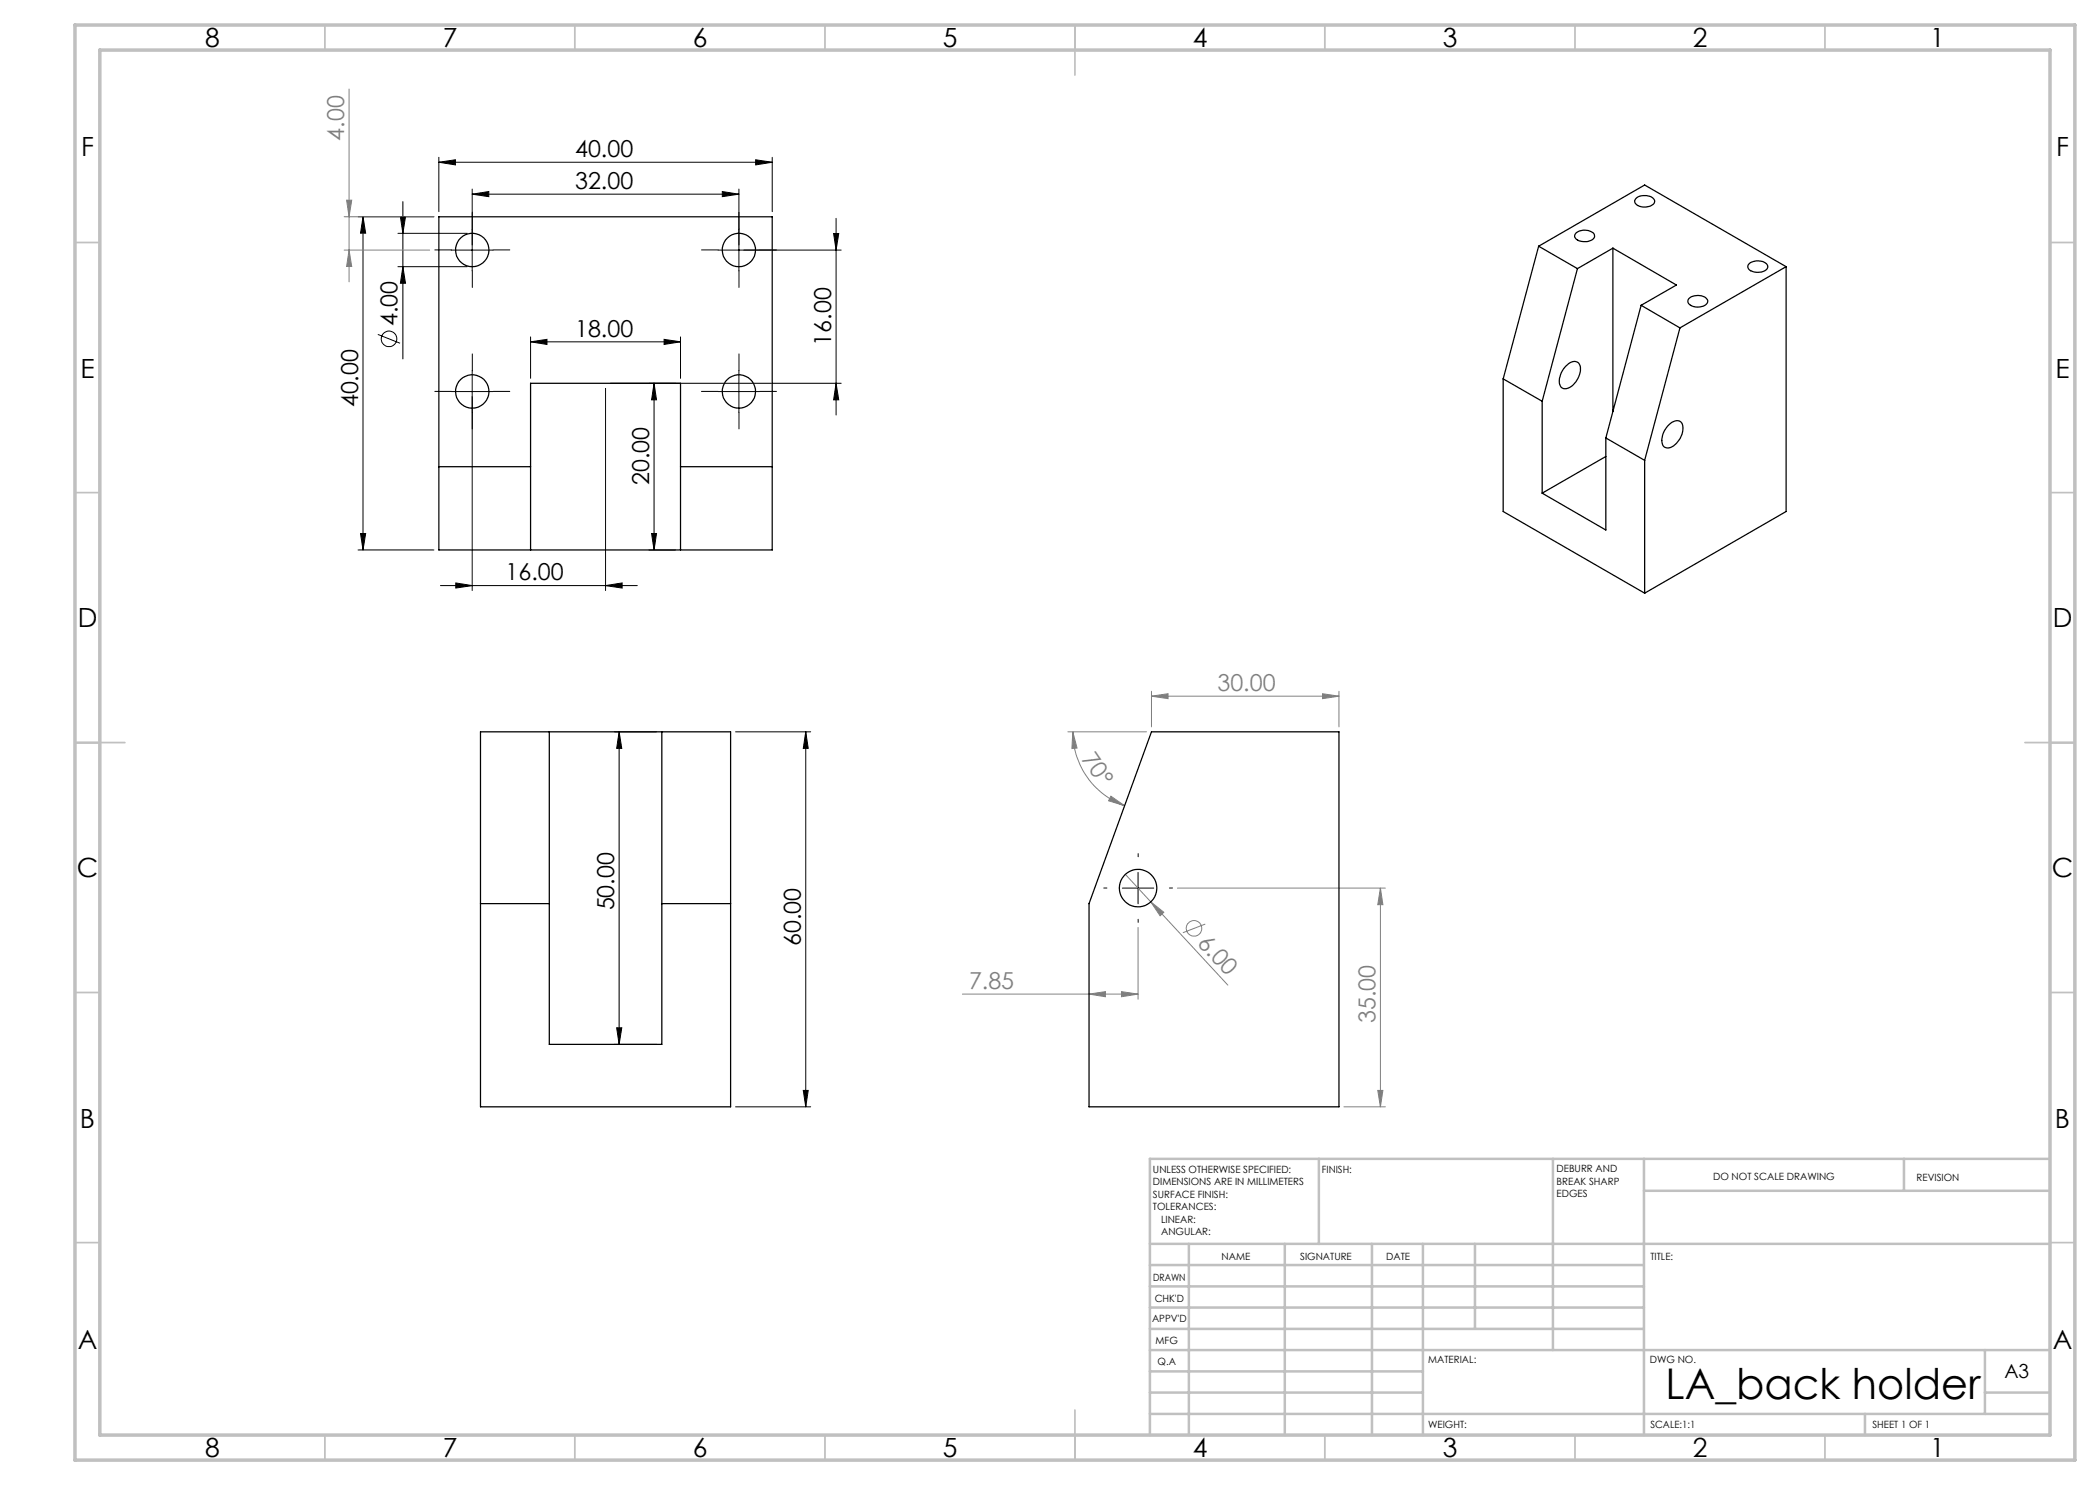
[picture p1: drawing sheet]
<svg xmlns="http://www.w3.org/2000/svg" width="420mm" height="297mm" viewBox="0 0 420 297" stroke-linecap="round" stroke-linejoin="round" font-family="sans-serif">
<g fill="none" stroke="#000" stroke-width=".2">
<path d="M87.8 32.5l3.3-.5v1zM87.8 31.5v10.8M87.8 32.5h66.6M94.4 38.8l3.4-.5v1zM94.4 37.8v16.4M94.4 38.8h53.4M144.5 38.3l3.3 .5-3.3 .5zM147.8 37.8v16.4M151.1 32l3.3 .5-3.3 .5zM154.4 31.5v10.8M71.6 43.4h15.2M72.6 43.4l.5 3.2h-1z"/>
<path d="M72.6 43.4v66.6M79.6 53.3h13.9M79.6 46.7h13.9M80.1 43.4h1l-.5 3.3zM80.6 53.3l.5 3.4h-1zM80.6 40.3v31.5M90.3 50h8.3M166.7 46.7h1l-.5 3.3zM167.2 43.7v39.3M168.2 50h-24.6M75.6 66.9l4.4 1.7M90.3 78.3h8.3"/>
<path d="M94.4 74.1v44M106.1 68.4l3.3-.5v1zM106.1 67.4v8.3M106.1 68.4h30M121.1 77.7v40.4M122.1 76.7h46.1M130.8 76.7l.5 3.3h-1zM130.8 76.7v33.3M132.8 67.9l3.3 .5-3.3 .5zM136.1 67.4v8.3M143.6 78.3h8.3M147.8 74.1v8.4"/>
<path d="M167.2 76.7l.5 3.3h-1zM71.6 110h15.2M72.1 106.7h1l-.5 3.3zM88.1 117.1h39.4M91.2 116.6l3.2 .5-3.2 .5zM121.1 117.1l3.3-.5v1zM129.8 110h5.3M130.3 106.7h1l-.5 3.3zM122.8 146.4h8.6M123.8 146.4l.6 3.3h-1.1zM123.8 146.4v62.5M147.1 146.4h15"/>
<path d="M161.1 146.4l.5 3.3h-.9zM161.1 146.4v75M224.5 177.6h6.3M227.6 174.5v6.3M122.8 208.9h8.6M123.3 205.6h1.1l-.6 3.3zM160.7 218.1h.9l-.5 3.3zM147.1 221.4h15"/>
<circle cx="77.8" cy="67.8" r="1.56"/>
</g>
<g fill="none" stroke="#808080" stroke-width=".2">
<path d="M69.8 17.8v38.6M68.8 43.4h18M68.8 50h17.1M69.3 40h1l-.5 3.4zM69.8 50l.5 3.3h-1zM230.3 139.2l3.3-.5v1zM230.3 138.3v7.1M230.3 139.2h37.5M264.5 138.7l3.3 .5-3.3 .5zM267.8 138.3v7.1M213.6 146.4h15.7M214.6 146.4l.8 3.2-1 .1z"/>
<path d="M214.6 146.4a15.7 15.7 0 0 0 10.3 14.7M222.2 159.2l2.7 1.9-3.2-.9zM225.1 174.9l20.5 22.1M235.5 177.6h41.6M276.1 177.6v43.8M276.1 177.6l.5 3.3h-1zM192.5 198.8h35.1M217.8 198.8l3.3-.5v1.1zM224.3 198.3l3.3 .5-3.3 .6zM227.6 185.5v14.3M230.2 180.4l2.6 2.1-.8 .7zM241.1 184.8l-4.5 1.7"/>
<path d="M275.6 218.1h1l-.5 3.3zM268.8 221.4h8.3"/>
<circle cx="238.8" cy="185.7" r="1.55"/>
</g>
<g fill="none" stroke="#000" stroke-width=".2" stroke-dasharray="15.2 1.3 1.3 1.3">
<path d="M90.3 50h-3.3M94.5 45.8v-3.3M94.5 54.2v3.3M98.6 50h3.4M143.6 50h-3.3M147.8 45.8v-3.3M147.8 54.2v3.3M152 50h3.3M90.3 78.3h-3.3M94.5 74.1v-3.3M98.6 78.3h3.4M143.6 78.3h-3.3"/>
<path d="M147.8 74.1v-3.3M152 78.3h3.3M94.5 82.4v3.4M147.8 82.4v3.4M221.4 177.6h-.6M227.6 171.4v-.7M233.9 177.6h.6M227.6 183.9v.6"/>
</g>
<g fill="none" stroke="#c0c0c0" stroke-width=".35">
<path d="M65 5v5M115 5v5M165 5v5M215 5v10M265 5v5M315 5v5M365 5v5M15 48.5h5M410 48.5h5M15 98.5h5M410 98.5h5M15 148.5h10"/>
<path d="M405 148.5h10M15 198.5h5M410 198.5h5M15 248.5h5M410 248.5h5M65 287v5M115 287v5M165 287v5M215 282v10M265 287v5M315 287v5M365 287v5"/>
</g>
<g fill="none" stroke="#c0c0c0" stroke-width=".5">
<path d="M263.8 231.8v17M310.6 231.8v38.2M328.8 231.8v55.2M328.8 238.2h81.2M380.8 231.8v6.4M410 231.8h-180v55.2M230 248.8h180M230 257.3h98.8M230 253h98.8M237.8 248.8v38.2M257 248.8v38.2M274.4 248.8v38.2"/>
<path d="M284.6 248.8v38.2M295 248.8v17M230 265.8h98.8M230 261.5h98.8M230 278.5h54.6M230 274.3h54.6M230 270h180M397 278.5h13M397 270v12.8M230 282.8h180M373 282.8v4.2"/>
</g>
<path d="M15 5h400v287h-400zM20 10h390v277h-390z" fill="none" stroke="#c0c0c0" stroke-width=".7"/>
<g fill="#000">
<path d="M87.8 32.5l3.3-.5v1zM151.1 32l3.3 .5-3.3 .5zM94.4 38.8l3.4-.5v1zM144.5 38.3l3.3 .5-3.3 .5z"/>
<path d="M80.6 53.3l.5 3.4h-1zM80.1 43.4h1l-.5 3.3zM167.2 76.7l.5 3.3h-1zM166.7 46.7h1l-.5 3.3z"/>
<path d="M132.8 67.9l3.3 .5-3.3 .5zM106.1 68.4l3.3-.5v1z"/>
<path d="M121.1 117.1l3.3-.5v1zM91.2 116.6l3.2 .5-3.2 .5z"/>
<path d="M130.3 106.7h1l-.5 3.3zM130.8 76.7l.5 3.3h-1z"/>
<path d="M161.1 146.4l.5 3.3h-.9zM160.7 218.1h.9l-.5 3.3zM123.8 146.4l.6 3.3h-1.1zM123.3 205.6h1.1l-.6 3.3zM72.6 43.4l.5 3.2h-1zM72.1 106.7h1l-.5 3.3z"/>
</g>
<g fill="#808080">
<path d="M230.2 180.4l2.6 2.1-.8 .7z"/>
<path d="M264.5 138.7l3.3 .5-3.3 .5zM230.3 139.2l3.3-.5v1z"/>
<path d="M217.8 198.8l3.3-.5v1.1zM224.3 198.3l3.3 .5-3.3 .6z"/>
<path d="M69.3 40h1l-.5 3.4zM69.8 50l.5 3.3h-1zM276.1 177.6l.5 3.3h-1zM275.6 218.1h1l-.5 3.3z"/>
<path d="M214.6 146.4l.8 3.2-1 .1zM222.2 159.2l2.7 1.9-3.2-.9z"/>
</g>
<g fill="none" stroke="#000" stroke-width=".25">
<path d="M327.2 39.6a2.64 2.64 0 0 1 3.7 .4 1.17 1.17 0 0 1-1.2 1.3 2.3 2.3 0 0 1-2.7-.9l-.1-.2zM87.8 43.4h66.6v66.6h-66.6zM307.7 49.2l7.8 4.5M307.7 49.2l21.2-12.2 28.3 16.3M307.7 49.2l-7.1 26.6M315.2 46.6a2.84 2.84 0 0 1 3.6 .2 .95 .95 0 0 1-.8 1.4 2.71 2.71 0 0 1-3-.7l-.1-.4zM315.5 53.7l-7.1 26.6M322.6 49.6l12.7 7.4-7.1 4.1M322.6 49.6l-7.1 4.1M322.6 49.6v32.7M337.7 59.8a2.62 2.62 0 0 1 3.8 .2 1.33 1.33 0 0 1-1.5 1.4 1.91 1.91 0 0 1-2.4-1.2zM349.7 52.9a2.65 2.65 0 0 1 3.8 .2 1.46 1.46 0 0 1-1.8 1.4 1.7 1.7 0 0 1-2.1-1.2z"/>
<path d="M357.2 53.3v49l-28.3 16.3M357.2 53.3l-21.2 12.3M300.6 75.8v26.5l28.3 16.3M300.6 75.8l7.8 4.5M313.2 73.2a1.75 1.75 0 0 1 2.6-.5 3.7 3.7 0 0 1-1.2 4.3 1.87 1.87 0 0 1-2.4 .5 3.5 3.5 0 0 1 1-4.3zM328.2 61.1l-7 26.5M328.2 61.1l7.8 4.5M336 65.6l-7.1 26.5M87.8 93.3h18.3M136.1 93.3h18.3M308.4 80.3v18.3M321.2 87.6l7.7 4.5"/>
<path d="M321.2 87.6v18.4l-12.8-7.4M321.2 91.3l-12.8 7.3M328.9 92.1v26.5M333.8 84.9a1.61 1.61 0 0 1 2.6-.3 4 4 0 0 1-2.8 5 1.5 1.5 0 0 1-1.1-2.2l.3-1.2zM106.1 110v-33.3h30v33.3M96.1 146.4h50v75h-50zM109.9 146.4v62.5h22.5v-62.5M230.3 146.4h37.5v75h-50v-40.7zM96.1 180.7h13.8M132.4 180.7h13.7"/>
<circle cx="94.5" cy="50" r="3.3"/>
<circle cx="147.8" cy="50" r="3.3"/>
<circle cx="94.5" cy="78.3" r="3.3"/>
<circle cx="147.8" cy="78.3" r="3.3"/>
<circle cx="227.6" cy="177.6" r="3.7"/>
</g>
<text font-size="8.5" x="333.1" y="279.7">LA_back holder</text>
<g font-size="5.3">
<text x="41" y="9.5">8</text>
<text x="88.5" y="9.5">7</text>
<text x="138.5" y="9.5">6</text>
<text x="188.5" y="9.5">5</text>
<text x="238.5" y="9.5">4</text>
<text x="288.5" y="9.5">3</text>
<text x="338.5" y="9.5">2</text>
<text x="386" y="9.5">1</text>
<text x="16.2" y="31.2">F</text>
<text x="411.2" y="31.2">F</text>
<text x="16.1" y="75.5">E</text>
<text x="411.1" y="75.5">E</text>
<text x="15.5" y="125.5">D</text>
<text x="410.5" y="125.5">D</text>
<text x="15.4" y="175.5">C</text>
<text x="410.4" y="175.5">C</text>
<text x="16" y="225.5">B</text>
<text x="411" y="225.5">B</text>
<text x="15.5" y="269.7">A</text>
<text x="410.5" y="269.7">A</text>
<text x="41" y="291.5">8</text>
<text x="88.5" y="291.5">7</text>
<text x="138.5" y="291.5">6</text>
<text x="188.5" y="291.5">5</text>
<text x="238.5" y="291.5">4</text>
<text x="288.5" y="291.5">3</text>
<text x="338.5" y="291.5">2</text>
<text x="386" y="291.5">1</text>
</g>
<g font-size="4.7" fill="#808080">
<text x="68.8" y="28.1" transform="rotate(-90 68.8 28.1)">4.00</text>
<text x="243.5" y="138.2">30.00</text>
<text x="216.2" y="151.7" transform="rotate(56 216.2 151.7)">70°</text>
<text x="239.3" y="188.7" transform="rotate(47 239.3 188.7)">6.00</text>
<text x="193.8" y="197.8">7.85</text>
<text x="275.1" y="204.6" transform="rotate(-90 275.1 204.6)">35.00</text>
</g>
<g font-size="4.7">
<text x="115" y="31.4">40.00</text>
<text x="115" y="37.8">32.00</text>
<text x="79.5" y="65.2" transform="rotate(-90 79.5 65.2)">4.00</text>
<text x="115" y="67.4">18.00</text>
<text x="166.2" y="69.1" transform="rotate(-90 166.2 69.1)">16.00</text>
<text x="71.6" y="81.5" transform="rotate(-90 71.6 81.5)">40.00</text>
<text x="129.8" y="97.1" transform="rotate(-90 129.8 97.1)">20.00</text>
<text x="101.1" y="116.1">16.00</text>
<text x="122.8" y="182.1" transform="rotate(-90 122.8 182.1)">50.00</text>
<text x="160.2" y="189.2" transform="rotate(-90 160.2 189.2)">60.00</text>
</g>
<text font-size="3.9" x="400.9" y="275.5">A3</text>
<g font-size="2">
<text x="230.6" y="234.6">UNLESS OTHERWISE SPECIFIED:</text>
<text x="230.6" y="237.1">DIMENSIONS ARE IN MILLIMETERS</text>
<text x="230.6" y="239.6">SURFACE FINISH:</text>
<text x="264.4" y="234.6">FINISH:</text>
<text x="311.3" y="234.5">DEBURR AND</text>
<text x="311.3" y="237">BREAK SHARP</text>
<text x="311.3" y="239.5">EDGES</text>
<text x="342.6" y="236">DO NOT SCALE DRAWING</text>
<text x="383.3" y="236.2">REVISION</text>
<text x="230.6" y="242.1">TOLERANCES:</text>
<text x="232.2" y="244.6">LINEAR:</text>
<text x="232.2" y="247.1">ANGULAR:</text>
<text x="244.3" y="252">NAME</text>
<text x="260" y="251.9">SIGNATURE</text>
<text x="277.2" y="251.9">DATE</text>
<text x="330.1" y="251.9">TITLE:</text>
<text x="230.6" y="256.1">DRAWN</text>
<text x="230.9" y="260.3">CHK'D</text>
<text x="230.4" y="264.4">APPV'D</text>
<text x="231.1" y="268.8">MFG</text>
<text x="231.5" y="273">Q.A</text>
<text x="285.6" y="272.5">MATERIAL:</text>
<text x="330" y="272.5">DWG NO.</text>
<text x="285.6" y="285.5">WEIGHT:</text>
<text x="330.1" y="285.6">SCALE:1:1</text>
<text x="374.5" y="285.6">SHEET 1 OF 1</text>
</g>
</svg>
